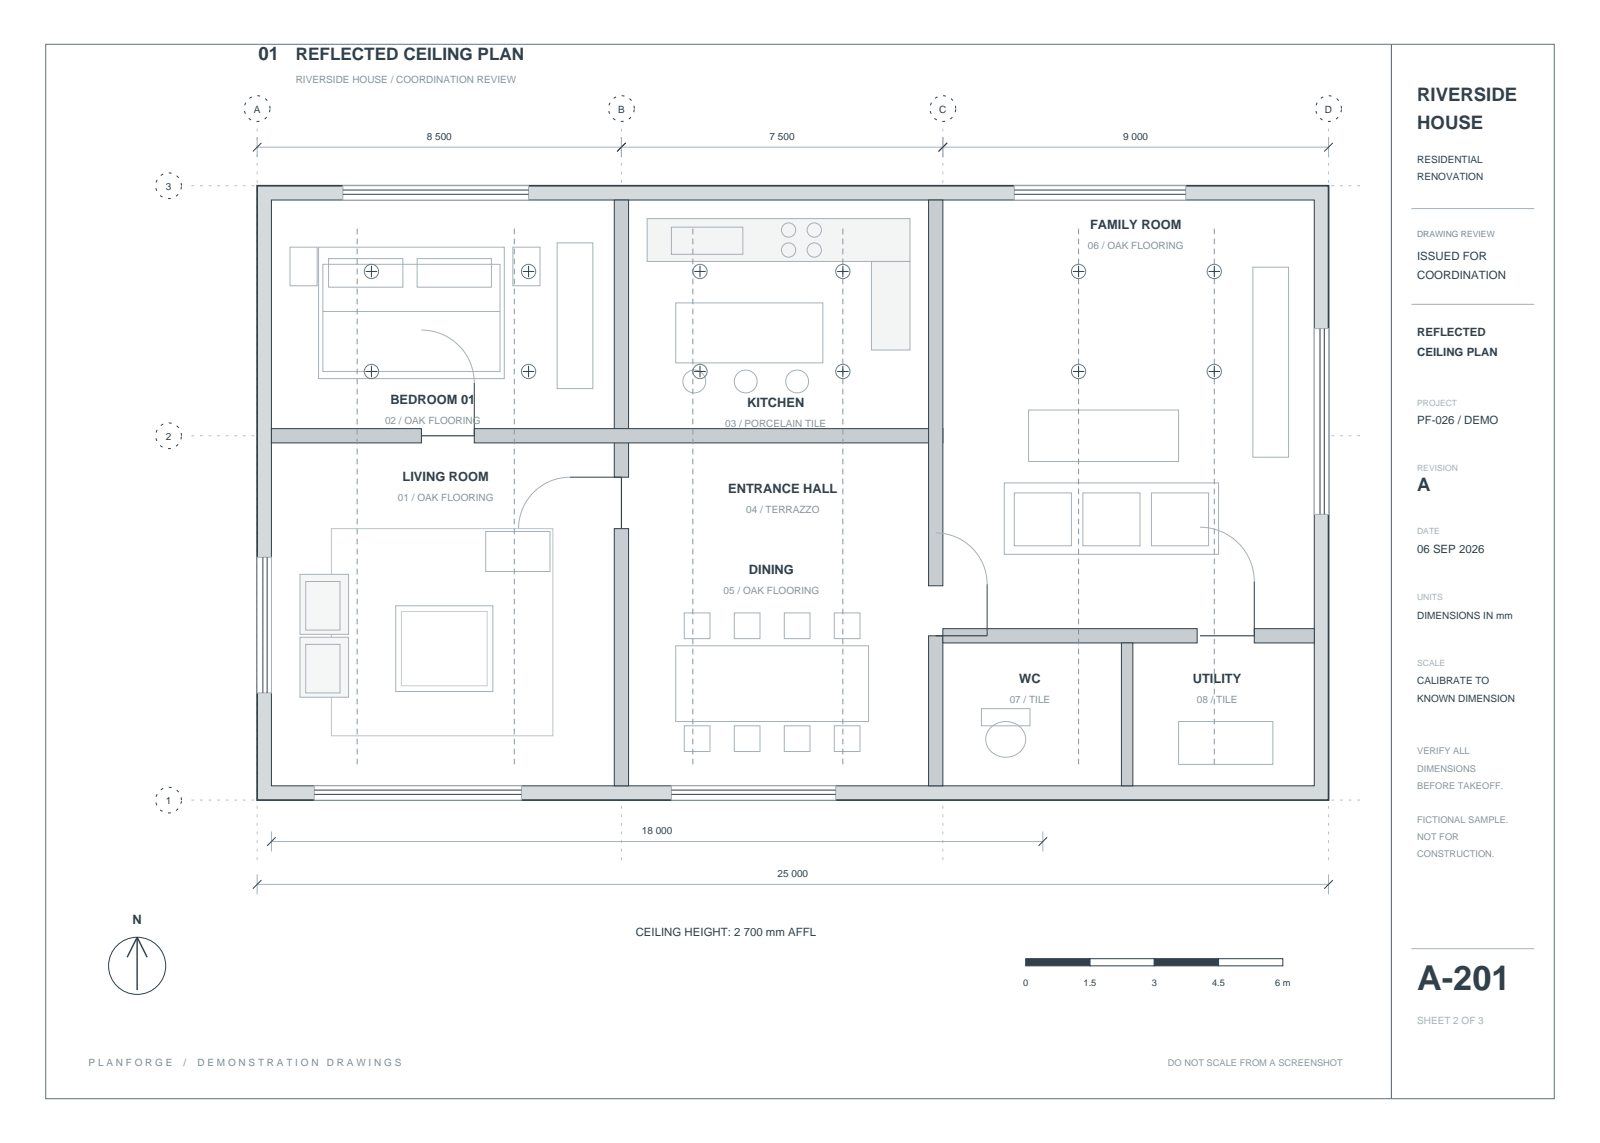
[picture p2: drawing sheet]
<svg xmlns="http://www.w3.org/2000/svg" width="395mm" height="282mm" viewBox="0 0 395 282" stroke-linecap="round" stroke-linejoin="round" font-family="sans-serif">
<path d="M11.3 10.9h372.5v260.4h-372.5z" fill="none" stroke="#61737c" stroke-width=".25"/>
<path d="M343.6 10.9v260.4" fill="none" stroke="#65727b" stroke-width=".28"/>
<path d="M348.5 51.5h30.4M348.5 75.1h30.4M348.5 234.2h30.4" fill="none" stroke="#a5b1b8" stroke-width=".25"/>
<path d="M47.3 45.9h288.9M47.3 107.6h288.9M47.3 197.6h288.9M63.5 212.4v-180.7M153.5 212.4v-180.7M232.8 212.4v-180.7M328.1 212.4v-180.7" fill="none" stroke="#b7c1c6" stroke-width=".25" stroke-dasharray=".7 1.4" stroke-linecap="butt"/>
<path d="M66.7 26.8a3.2 3.2 0 0 0-4.6-2.8 3.2 3.2 0 0 0-.5 5.3 3.2 3.2 0 0 0 5-1.8l.1-.7M156.6 26.8a3.2 3.2 0 0 0-4.5-2.8 3.2 3.2 0 0 0-.6 5.3 3.2 3.2 0 0 0 5.1-1.8v-.7M236 26.8a3.2 3.2 0 0 0-4.6-2.8 3.2 3.2 0 0 0-.5 5.3 3.2 3.2 0 0 0 5-1.8l.1-.7M331.3 26.8a3.2 3.2 0 0 0-4.6-2.8 3.2 3.2 0 0 0-.6 5.3 3.2 3.2 0 0 0 5.1-1.8l.1-.7M44.8 45.9a3.2 3.2 0 0 0-4.6-2.9 3.2 3.2 0 0 0-.5 5.4 3.2 3.2 0 0 0 5-1.9l.1-.6M44.8 107.6a3.2 3.2 0 0 0-4.6-2.8 3.2 3.2 0 0 0-.5 5.3 3.2 3.2 0 0 0 5-1.9l.1-.6M44.8 197.6a3.2 3.2 0 0 0-4.6-2.9 3.2 3.2 0 0 0-.5 5.4 3.2 3.2 0 0 0 5-1.9l.1-.6" fill="none" stroke="#31404a" stroke-width=".25" stroke-dasharray=".7 1.4" stroke-linecap="butt"/>
<path d="M63.5 45.9h264.6v151.7h-264.6z" fill-rule="evenodd" fill="#d5dadd" stroke="#31404a" stroke-width=".42"/>
<path d="M67 49.4h257.6v144.6h-257.6z" fill-rule="evenodd" fill="#fff" stroke="#31404a" stroke-width=".25"/>
<g fill="#c7cdd0" stroke="#31404a" stroke-width=".25">
<path d="M151.7 130.5h3.5v63.5h-3.5z" fill-rule="evenodd"/>
<path d="M151.7 49.4h3.5v68.4h-3.5z" fill-rule="evenodd"/>
<path d="M67 105.8h37.1v3.6h-37.1z" fill-rule="evenodd"/>
<path d="M117.1 105.8h115.7v3.6h-115.7z" fill-rule="evenodd"/>
<path d="M229.3 49.4h3.5v95.2h-3.5z" fill-rule="evenodd"/>
<path d="M229.3 157h3.5v37h-3.5z" fill-rule="evenodd"/>
<path d="M232.8 155.2h62.8v3.5h-62.8z" fill-rule="evenodd"/>
<path d="M309.7 155.2h14.9v3.5h-14.9z" fill-rule="evenodd"/>
<path d="M276.9 158.7h2.9v35.3h-2.9z" fill-rule="evenodd"/>
</g>
<path d="M77.6 194h51.2v3.6h-51.2z" fill-rule="evenodd" fill="#fff" stroke="#a5b1b8" stroke-width=".25"/>
<path d="M77.6 196.1h51.2M77.6 195.1h51.2" fill="none" stroke="#31404a" stroke-width=".25"/>
<path d="M165.8 194h40.6v3.6h-40.6z" fill-rule="evenodd" fill="#fff" stroke="#a5b1b8" stroke-width=".25"/>
<path d="M165.8 196.1h40.6M165.8 195.1h40.6" fill="none" stroke="#31404a" stroke-width=".25"/>
<path d="M250.5 45.9h42.3v3.5h-42.3z" fill-rule="evenodd" fill="#fff" stroke="#a5b1b8" stroke-width=".25"/>
<path d="M250.5 48h42.3M250.5 46.9h42.3" fill="none" stroke="#31404a" stroke-width=".25"/>
<path d="M84.7 45.9h45.8v3.5h-45.8z" fill-rule="evenodd" fill="#fff" stroke="#a5b1b8" stroke-width=".25"/>
<path d="M84.7 48h45.8M84.7 46.9h45.8" fill="none" stroke="#31404a" stroke-width=".25"/>
<path d="M324.6 81.1h3.5v45.9h-3.5z" fill-rule="evenodd" fill="#fff" stroke="#a5b1b8" stroke-width=".25"/>
<path d="M326 81.1v45.9M327 81.1v45.9" fill="none" stroke="#31404a" stroke-width=".25"/>
<path d="M63.5 137.6h3.5v33.5h-3.5z" fill-rule="evenodd" fill="#fff" stroke="#a5b1b8" stroke-width=".25"/>
<path d="M117.1 94.5v13.1M140.8 117.8h12.7M64.9 137.6v33.5M66 137.6v33.5M243.8 144.3v12.7M309.7 143.6v13.4" fill="none" stroke="#31404a" stroke-width=".25"/>
<path d="M104.1 81.5a13.1 13.1 0 0 1 13 13M140.8 117.8a12.7 12.7 0 0 0-12.7 12.7M231.1 131.6a12.7 12.7 0 0 1 12.7 12.7M296.3 130.2a13.4 13.4 0 0 1 13.4 13.4" fill="none" stroke="#a5b1b8" stroke-width=".25"/>
<path d="M104.1 107.6h13M153.5 117.8v12.7M231.1 157h12.7M296.3 157h13.4" fill="none" stroke="#31404a" stroke-width=".28"/>
<path d="M81.8 130.5h54.7v51.2h-54.7z" fill="none" stroke="#bbc4c9" stroke-width=".25"/>
<path d="M74.1 157.3h12v14.9h-12z" fill-rule="evenodd" fill="#f5f6f6" stroke="#a5b1b8" stroke-width=".25"/>
<path d="M75.5 159.1h8.5v12h-8.5z" fill="none" stroke="#a5b1b8" stroke-width=".25"/>
<path d="M74.1 141.8h12v14.8h-12z" fill-rule="evenodd" fill="#f5f6f6" stroke="#a5b1b8" stroke-width=".25"/>
<path d="M137.6 60h8.8v36h-8.8zM71.6 61h6.7v9.6h-6.7zM78.7 61h45.8v32.5h-45.8zM79.7 65.3h43.8v26.4h-43.8zM79.7 76.9h43.8M81.1 63.9h18.4v7h-18.4zM103 63.9h18.4v7h-18.4zM126.6 61h6.7v9.6h-6.7zM119.9 131.2h15.9v9.9h-15.9zM75.5 143.6h8.5v12h-8.5zM97.7 149.6h24v21.1h-24z" fill="none" stroke="#a5b1b8" stroke-width=".25"/>
<path d="M99.1 151h21.2v18.3h-21.2z" fill="none" stroke="#c5cdd0" stroke-width=".25"/>
<g fill="#f3f4f4" stroke="#a5b1b8" stroke-width=".25">
<path d="M159.8 54h64.9v10.6h-64.9z" fill-rule="evenodd"/>
<path d="M215.2 64.6h9.5v21.8h-9.5z" fill-rule="evenodd"/>
</g>
<g fill="none" stroke="#a5b1b8" stroke-width=".25">
<path d="M63.5 33.9v4.9M63.5 36.3h264.6M153.5 33.9v4.9M232.8 33.9v4.9M328.1 33.9v4.9M165.8 56.1h17.6v6.7h-17.6zM166.9 74.8h36.3v14.8h-36.3zM309.4 66h8.8v46.9h-8.8zM248 119.2h52.9v17.7h-52.9zM254 101.2h37v12.7h-37zM250.5 121.7h14.1v13.1h-14.1zM267.4 121.7h14.1v13.1h-14.1z"/>
<path d="M284.3 121.7h14.1v13.1h-14.1zM166.9 159.5h47.6v18.7h-47.6zM169 151.3h6.3v6.4h-6.3zM181.3 151.3h6.4v6.4h-6.4zM193.7 151.3h6.3v6.4h-6.3zM206 151.3h6.4v6.4h-6.4zM169 179.2h6.3v6.4h-6.3zM181.3 179.2h6.4v6.4h-6.4zM193.7 179.2h6.3v6.4h-6.3zM206 179.2h6.4v6.4h-6.4zM242.4 175h12v4.2h-12zM244.6 179.7a5 5 0 0 1 5.2-1.4 5 5 0 0 1 3.5 4.3 5 5 0 0 1-3.8 4.3 5 5 0 0 1-5.4-2.1 4 4 0 0 1 .5-5.1z"/>
<path d="M291 178.2h23.3v10.5h-23.3zM63.5 218.4h264.6M63.5 215.9v4.9M67 207.8h190.5M67 205.3v5M257.5 205.3v5M328.1 215.9v4.9"/>
<circle cx="194.7" cy="56.8" r="1.76"/>
<circle cx="201.1" cy="56.8" r="1.76"/>
<circle cx="194.7" cy="61.7" r="1.76"/>
<circle cx="201.1" cy="61.7" r="1.76"/>
<circle cx="171.4" cy="94.2" r="2.82"/>
<circle cx="184.1" cy="94.2" r="2.82"/>
<circle cx="196.8" cy="94.2" r="2.82"/>
</g>
<g fill="none" stroke="#31404a" stroke-width=".25">
<path d="M64.6 35.3l-2.2 2.1M154.5 35.3l-2.1 2.1M233.9 35.3l-2.1 2.1M329.1 35.3l-2.1 2.1M64.6 217.3l-2.2 2.1M68.1 206.7l-2.1 2.1M258.6 206.7l-2.1 2.1M329.1 217.3l-2.1 2.1"/>
<circle cx="33.9" cy="238.5" r="7.1"/>
</g>
<path d="M33.9 231.4v13.1M33.9 231.4l-2.5 5M33.9 231.4l2.4 5" fill="none" stroke="#31404a" stroke-width=".35"/>
<path d="M253.3 236.7h15.9v1.8h-15.9z" fill-rule="evenodd" fill="#31404a" stroke="#31404a" stroke-width=".25"/>
<path d="M269.2 236.7h15.8v1.8h-15.8z" fill-rule="evenodd" fill="#fff" stroke="#31404a" stroke-width=".25"/>
<path d="M285 236.7h15.9v1.8h-15.9z" fill-rule="evenodd" fill="#31404a" stroke="#31404a" stroke-width=".25"/>
<path d="M300.9 236.7h15.9v1.8h-15.9z" fill-rule="evenodd" fill="#fff" stroke="#31404a" stroke-width=".25"/>
<path d="M88.2 188.7v-133M127 188.7v-133M171.1 188.7v-133M208.1 188.7v-133M266.3 188.7v-133M299.9 188.7v-133" fill="none" stroke="#7f98a5" stroke-width=".25" stroke-dasharray="1.4 1.1" stroke-linecap="butt"/>
<g fill="none" stroke="#627d8b" stroke-width=".25">
<circle cx="91.7" cy="67" r="1.76"/>
<circle cx="130.5" cy="67" r="1.76"/>
<circle cx="172.9" cy="67" r="1.76"/>
<circle cx="208.1" cy="67" r="1.76"/>
<circle cx="266.3" cy="67" r="1.76"/>
<circle cx="299.9" cy="67" r="1.76"/>
<circle cx="91.7" cy="91.7" r="1.76"/>
<circle cx="130.5" cy="91.7" r="1.76"/>
<circle cx="172.9" cy="91.7" r="1.76"/>
<circle cx="208.1" cy="91.7" r="1.76"/>
<circle cx="266.3" cy="91.7" r="1.76"/>
<circle cx="299.9" cy="91.7" r="1.76"/>
</g>
<g fill="none" stroke="#31404a" stroke-width=".25">
<path d="M90.3 67h2.8M91.7 65.6v2.8M129.1 67h2.8M130.5 65.6v2.8M171.4 67h2.9M172.9 65.6v2.8M206.7 67h2.8M208.1 65.6v2.8M264.9 67h2.9M266.3 65.6v2.8M298.4 67h2.9M299.9 65.6v2.8"/>
<path d="M90.3 91.7h2.8M91.7 90.3v2.8M129.1 91.7h2.8M130.5 90.3v2.8M171.4 91.7h2.9M172.9 90.3v2.8M206.7 91.7h2.8M208.1 90.3v2.8M264.9 91.7h2.9M266.3 90.3v2.8M298.4 91.7h2.9M299.9 90.3v2.8"/>
</g>
<text font-size="8.5" fill="#31404a" x="350" y="244.5">A-201</text>
<g font-size="4.6" fill="#31404a">
<text x="63.9" y="14.8">01</text>
<text x="350" y="25">RIVERSIDE</text>
<text x="350" y="31.7">HOUSE</text>
<text x="350" y="121.4">A</text>
</g>
<text font-size="4.2" fill="#31404a" x="73" y="14.8">REFLECTED CEILING PLAN</text>
<g font-size="3.2" fill="#31404a">
<text x="269.2" y="56.4">FAMILY ROOM</text>
<text x="96.4" y="99.8">BEDROOM 01</text>
<text x="184.5" y="100.5">KITCHEN</text>
<text x="99.4" y="118.9">LIVING ROOM</text>
<text x="179.8" y="121.7">ENTRANCE HALL</text>
<text x="184.9" y="141.8">DINING</text>
<text x="251.7" y="168.6">WC</text>
<text x="294.6" y="168.6">UTILITY</text>
<text x="32.7" y="228.2">N</text>
</g>
<g font-size="2.8" fill="#31404a">
<text x="350" y="64.2">ISSUED FOR</text>
<text x="350" y="68.8">COORDINATION</text>
<text x="350" y="82.9">REFLECTED</text>
<text x="350" y="87.8">CEILING PLAN</text>
<text x="350" y="104.8">PF-026 / DEMO</text>
<text x="350" y="136.5">06 SEP 2026</text>
<text x="157" y="231.1">CEILING HEIGHT: 2 700 mm AFFL</text>
</g>
<text font-size="2.5" fill="#86969c" x="73" y="20.5">RIVERSIDE HOUSE / COORDINATION REVIEW</text>
<g font-size="2.5" fill="#31404a">
<text x="62.7" y="27.9">A</text>
<text x="152.6" y="27.9">B</text>
<text x="231.9" y="27.9">C</text>
<text x="327.2" y="27.9">D</text>
<text x="105.4" y="34.6">8 500</text>
<text x="190.1" y="34.6">7 500</text>
<text x="277.4" y="34.6">9 000</text>
<text x="350" y="40.2">RESIDENTIAL</text>
<text x="40.9" y="46.9">3</text>
<text x="350" y="44.4">RENOVATION</text>
<text x="40.9" y="108.7">2</text>
<text x="350" y="152.8">DIMENSIONS IN mm</text>
<text x="350" y="169">CALIBRATE TO</text>
<text x="350" y="173.2">KNOWN DIMENSION</text>
<text x="40.9" y="198.6">1</text>
<text x="158.5" y="206">18 000</text>
<text x="192" y="216.6">25 000</text>
</g>
<g font-size="2.5" fill="#87949a">
<text x="268.7" y="61.4">06 / OAK FLOORING</text>
<text x="95.1" y="104.8">02 / OAK FLOORING</text>
<text x="179.1" y="105.5">03 / PORCELAIN TILE</text>
<text x="98.3" y="123.8">01 / OAK FLOORING</text>
<text x="184.3" y="126.6">04 / TERRAZZO</text>
<text x="178.7" y="146.8">05 / OAK FLOORING</text>
<text x="249.3" y="173.6">07 / TILE</text>
<text x="295.6" y="173.6">08 / TILE</text>
</g>
<text font-size="2.5" fill="#a5b1b8" x="350" y="252.9">SHEET 2 OF 3</text>
<g font-size="2.5" fill="#7b8e95">
<text x="21.9" y="263.2">P L A N F O R G E</text>
<text x="45.3" y="263.2">/</text>
<text x="48.8" y="263.2">D E M O N S T R A T I O N</text>
<text x="80.7" y="263.2">D R A W I N G S</text>
</g>
<g font-size="2.3" fill="#8a979d">
<text x="350" y="186.3">VERIFY ALL</text>
<text x="350" y="190.5">DIMENSIONS</text>
<text x="350" y="194.7">BEFORE TAKEOFF.</text>
<text x="350" y="203.2">FICTIONAL SAMPLE.</text>
<text x="350" y="207.4">NOT FOR</text>
<text x="350" y="211.7">CONSTRUCTION.</text>
</g>
<g font-size="2.3" fill="#31404a">
<text x="252.7" y="243.4">0</text>
<text x="267.6" y="243.4">1.5</text>
<text x="284.4" y="243.4">3</text>
<text x="299.3" y="243.4">4.5</text>
<text x="314.9" y="243.4">6 m</text>
</g>
<text font-size="2.3" fill="#8b9aa0" x="288.4" y="263.2">DO NOT SCALE FROM A SCREENSHOT</text>
<text font-size="2.1" fill="#7a898f" x="350" y="58.6">DRAWING REVIEW</text>
<g font-size="2.1" fill="#a5b1b8">
<text x="350" y="100.2">PROJECT</text>
<text x="350" y="116.4">REVISION</text>
<text x="350" y="131.9">DATE</text>
<text x="350" y="148.2">UNITS</text>
<text x="350" y="164.4">SCALE</text>
</g>
</svg>
